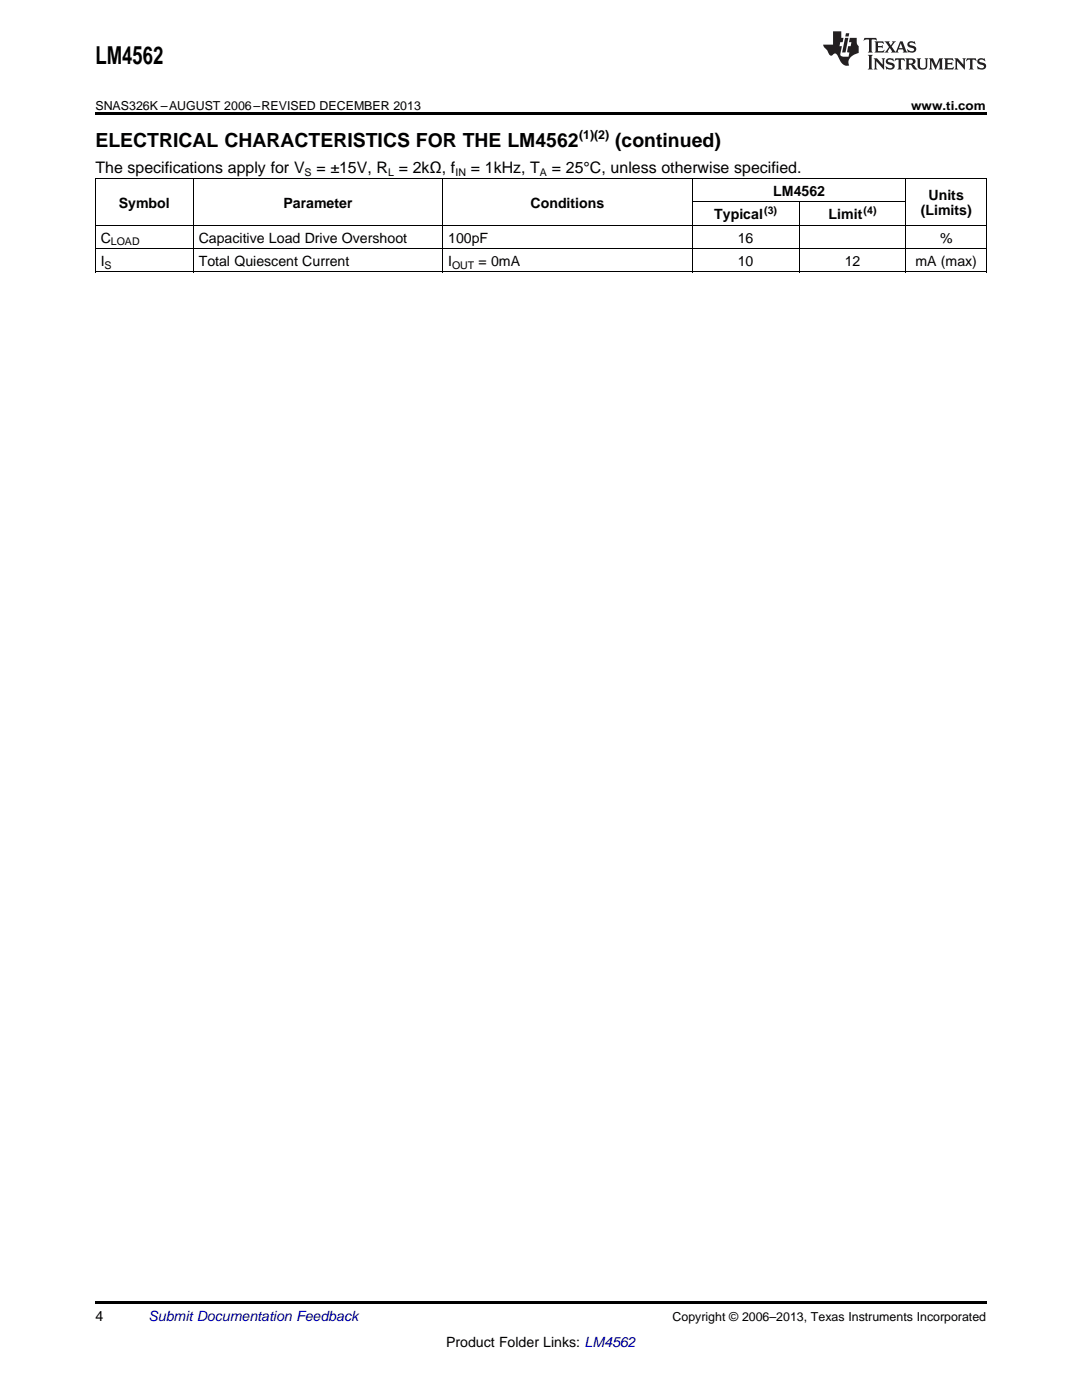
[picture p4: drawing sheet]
<svg xmlns="http://www.w3.org/2000/svg" width="216mm" height="279mm" viewBox="0 0 216 279" stroke-linecap="round" stroke-linejoin="round" font-family="sans-serif">
<path d="M19 22.5h177.8v.5h-177.8zM19 259.7h177.8v.5h-177.8z" fill="#000"/>
<path d="M19 35.6h177.8M19.1 35.7v18.6M38.5 35.7v18.6M88.3 35.7v18.6M138.1 35.7v18.6M180.8 35.7v18.6M196.8 35.7v18.6M19 54.3h177.8M19 49.6h177.8M19 45h177.8M138.1 40.3h42.7M159.4 40.4v13.9" fill="none" stroke="#000" stroke-width=".2"/>
<g fill="#231f20">
<path d="M172.5 7.6l-.1 .5 .4-.2h.6v.1v2.1l-.2 .4h.9l-.2-.4v-2.1l.1-.1h.5l.5 .2-.2-.5zM174.5 8.3l.2 .3v1.5l-.2 .4h1.8l.2-.6a1.04 1.04 0 0 1-1.3 .2v-.7h.6l.3 .2v-.6l-.3 .2h-.6v-.6l.8-.1 .4 .3-.2-.5zM176.5 8.3l.9 1.1-.9 1.1h.8l-.2-.2 .4-.7 .5 .7-.2 .2h1.5l-.2-.2 .2-.4h.9l.1 .4-.2 .2h1l-.3-.3-.7-1.9h-.5l-.9 2-.8-1 .9-1h-.8l.1 .3-.4 .5-.3-.6 .1-.2zM179.7 8.6l.4 1h-.7zM181.3 8.4a.63 .63 0 0 0-.2 .7 .63 .63 0 0 0 .6 .4l.6 .2 .1 .2a.75 .75 0 0 1-.7 .4 .75 .75 0 0 1-.6-.5l.1 .7 .1-.1a1.11 1.11 0 0 0 1.5-.6 1.13 1.13 0 0 0-1.2-.8l-.1-.4a1.04 1.04 0 0 1 1.2 .2l-.2-.5-.2 .1-.4-.2zM173.2 10.9l.2 .4v2.2l-.2 .4h1l-.3-.4v-2.2l.3-.4zM174.3 11.6l.3 .4v1.5l-.3 .4h.8l-.2-.4v-1.3l1.5 1.7v-1.9l.2-.4h-.7l.2 .4v.9l-1.1-1.3zM177 11.8a.62 .62 0 0 0-.2 .7 .62 .62 0 0 0 .6 .4l.6 .1 .1 .3a.76 .76 0 0 1-.7 .3 .76 .76 0 0 1-.7-.4l.2 .7 .1-.1a1.11 1.11 0 0 0 1.5-.6 1.13 1.13 0 0 0-1.2-.8l-.1-.4a1.04 1.04 0 0 1 1.2 .2l-.2-.6-.2 .1-.5-.1zM178.7 11.6l-.2 .6a.61 .61 0 0 1 .8-.3v1.6l-.2 .4h.9l-.2-.4v-1.6a.63 .63 0 0 1 .7 .3l-.1-.6zM180.6 11.6l.3 .4v1.5l-.3 .4h1l-.2-.2-.1-.8 .6 .2a.76 .76 0 0 0 1.2 .7l-1-1a.58 .58 0 0 0 .6-.5 .58 .58 0 0 0-.5-.6zM181.4 11.9h.1a.45 .45 0 0 1 .5 .1 .45 .45 0 0 1 .1 .5l-.8 .2zM182.9 11.6l.2 .2a2.17 2.17 0 0 0 .3 1.9 .99 .99 0 0 0 1.6-.6v-1.1l.2-.4h-.7l.2 .2a1.92 1.92 0 0 1-.2 1.8 .6 .6 0 0 1-.9-.5v-1.1l.2-.4zM185.4 11.6l.2 .4v1.5l-.2 .4h.7l-.2-.4v-1.4l.8 1.8 .8-1.8v1.4l-.2 .4h.9l-.2-.4v-1.5l.2-.4h-.8l-.6 1.5-.6-1.5zM188.4 11.6l.2 .4v1.5l-.2 .4h1.8l.1-.6a1.04 1.04 0 0 1-1.2 .1v-.6h.5l.4 .2v-.6l-.4 .2h-.5v-.7h.8l.3 .3-.1-.6zM190.5 11.6l.2 .4v1.5l-.2 .4h.7l-.2-.4v-1.3l1.5 1.7v-1.9l.2-.4h-.7l.2 .4v.9l-1.1-1.3zM192.9 11.6l-.1 .6a.61 .61 0 0 1 .7-.3l.1 1.6-.3 .4h1l-.3-.4 .1-1.6a.63 .63 0 0 1 .7 .3l-.1-.6zM195.2 11.8a.62 .62 0 0 0-.2 .7 .62 .62 0 0 0 .6 .4l.6 .1 .1 .3a.76 .76 0 0 1-.7 .3 .76 .76 0 0 1-.6-.4l.1 .7 .1-.1a1.11 1.11 0 0 0 1.6-.6 1.13 1.13 0 0 0-1.3-.8l-.1-.4a1.04 1.04 0 0 1 1.2 .2l-.1-.6-.2 .1-.5-.1z"/>
<path d="M166.2 6.3v2.6h-1.9v.4l.8 .9a.91 .91 0 0 0 1 .8 .56 .56 0 0 1 .5-.3 .56 .56 0 0 1 .5 .3l.4 .8a1.53 1.53 0 0 0 1.9 1.2 1.54 1.54 0 0 1 1-2.1l.9-.3v-1.4a1.52 1.52 0 0 1-.4-1.6h-1.3l-.2 .8h.5l-.2 .8h-.5l-.1 1v.2l.4 .1-.2 .8a1.93 1.93 0 0 1-1.6-.3l.3-1.8h-.5l.2-.8h.4l.2-.8h-.4v-1.3zM168.6 7.6l-.6 2.9h.7l.6-2.9zM168.8 6.6l-.1 .7h.6l.2-.7z"/>
</g>
<text font-size="4.9" x="19" y="12.8">LM4562</text>
<g font-size="3.9">
<text x="19" y="29.3">ELECTRICAL CHARACTERISTICS FOR THE LM4562</text>
<text x="122.7" y="29.3">(continued)</text>
</g>
<g font-size="3.2">
<text x="19" y="34.4">The specifications apply for V</text>
<text x="63.1" y="34.4">= ±15V, R = 2kΩ, f</text>
<text x="93.9" y="34.4">= 1kHz, T</text>
<text x="110.1" y="34.4">= 25°C, unless otherwise specified.</text>
</g>
<g font-size="2.8">
<text x="23.7" y="41.4">Symbol</text>
<text x="56.6" y="41.4">Parameter</text>
<text x="105.9" y="41.4">Conditions</text>
<text x="154.3" y="39.1">LM4562</text>
<text x="185.3" y="39.8">Units</text>
<text x="142.5" y="43.7">Typical</text>
<text x="165.3" y="43.7">Limit</text>
<text x="183.7" y="43">(Limits)</text>
<text x="20.1" y="48.4">C</text>
<text x="20.1" y="53.1">I</text>
<text x="39.7" y="48.4">Capacitive Load Drive Overshoot</text>
<text x="39.7" y="53.1">Total Quiescent Current</text>
<text x="89.4" y="48.4">100pF</text>
<text x="89.4" y="53.1">I</text>
<text x="95.5" y="53.1">= 0mA</text>
<text x="147.2" y="48.4">16</text>
<text x="147.2" y="53.1">10</text>
<text x="168.6" y="53.1">12</text>
<text x="182.7" y="53.1">mA (max)</text>
<text x="187.6" y="48.4">%</text>
<text x="19" y="263.6">4</text>
<text x="89" y="268.9">Product Folder Links: LM4562</text>
</g>
<text font-size="2.8" fill="#0000c8" x="29.6" y="263.6">Submit Documentation Feedback</text>
<g font-size="2.5">
<text x="19" y="21.9">SNAS326K –AUGUST 2006–REVISED DECEMBER 2013</text>
<text x="181.8" y="21.9">www.ti.com</text>
<text x="115.5" y="27.7">(1)(2)</text>
<text x="134.2" y="263.6">Copyright © 2006–2013, Texas Instruments Incorporated</text>
</g>
<g font-size="2.1">
<text x="60.8" y="35.1">S</text>
<text x="77.4" y="35.1">L</text>
<text x="90.9" y="35.1">IN</text>
<text x="107.7" y="35.1">A</text>
<text x="152.5" y="42.6">(3)</text>
<text x="172.3" y="42.6">(4)</text>
<text x="20.9" y="53.6">S</text>
<text x="22.1" y="49">LOAD</text>
<text x="90.2" y="53.6">OUT</text>
</g>
</svg>
